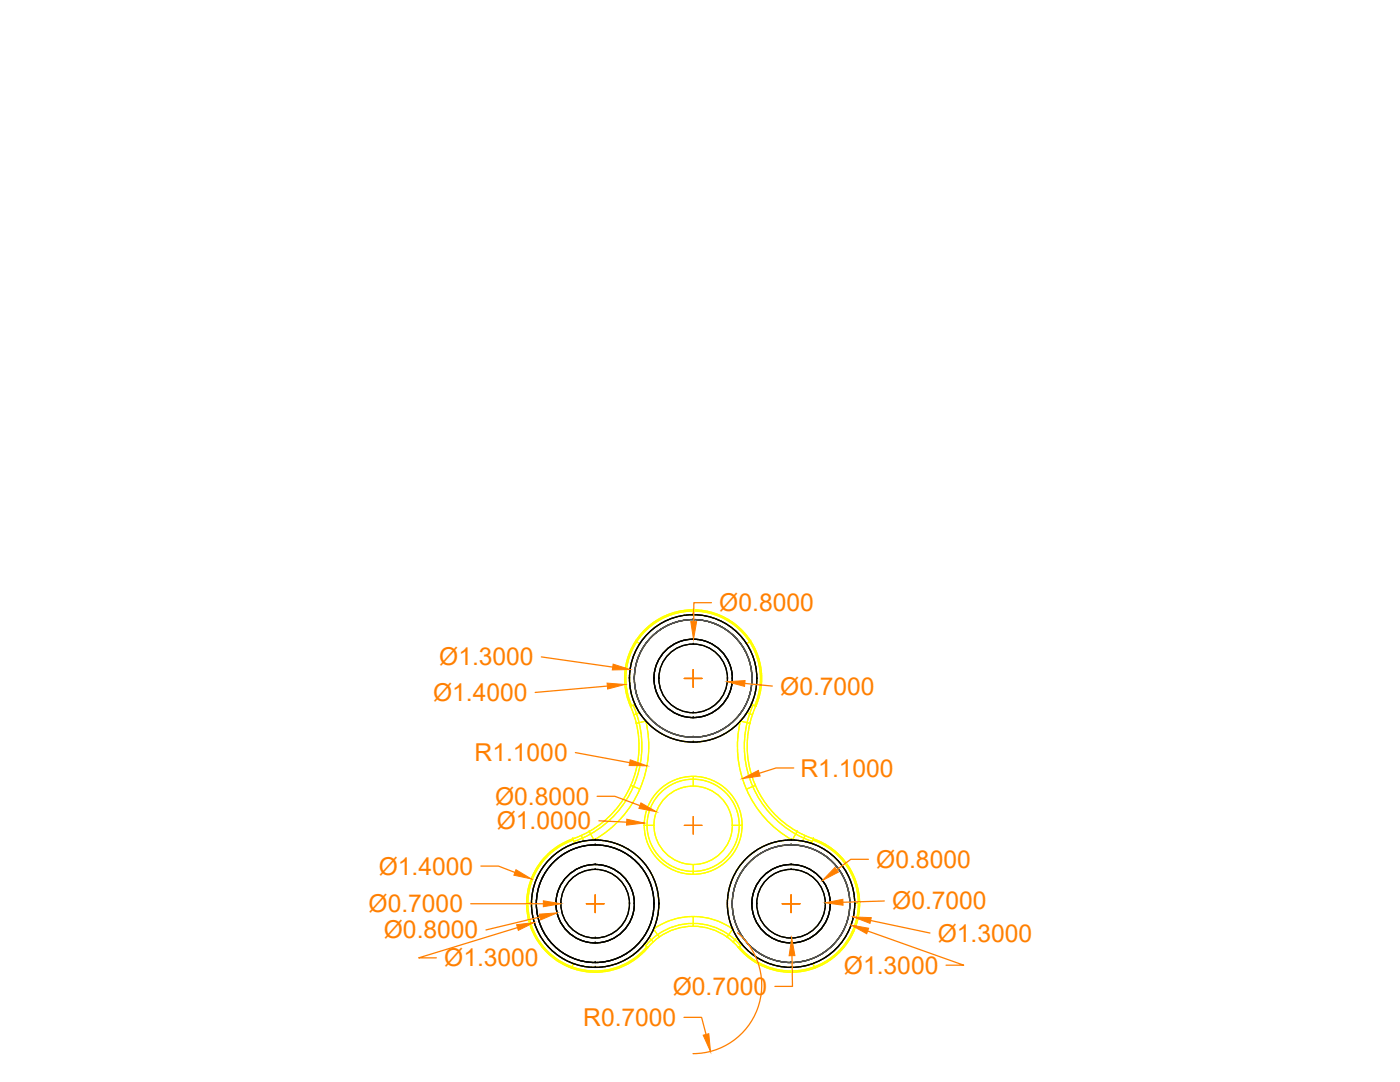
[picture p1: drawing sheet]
<svg xmlns="http://www.w3.org/2000/svg" width="279mm" height="216mm" viewBox="0 0 279 216" stroke-linecap="round" stroke-linejoin="round" font-family="sans-serif">
<!-- layer: 0 -->
<g fill="none" stroke="#ff0" stroke-width=".25">
<path d="M125.6 135.4h.1M126.9 127.9l.8 .6M126.9 127.9h.1M138.3 121.7v1M138.3 122.7h.1M138.3 121.7h.1M149.8 127.9l-.8 .6M149.8 127.9h.1M151 135.4h.1M125.8 140.9a19.5 19.5 0 0 1-11.5 26.5M125.8 140.9h.1M125.9 156.7l1.8 .8z"/>
<path d="M126.4 140.7a20.1 20.1 0 0 1-11.9 27.2M126.7 140.6l-.9 .3M126.7 140.6a13 13 0 0 0 2.2 3.3M126.7 140.6h.1a12.4 12.4 0 0 0 2.1 3.3M126.7 140.6h.1M126.7 140.5a12.7 12.7 0 0 1 11.6-17.8 12.7 12.7 0 0 1 11.6 17.8M127 144.3h.1M127.6 142.2l-1.1 .4M128.9 143.9l-1.9 .4M128.9 143.9h.1M128.9 143.9a12.7 12.7 0 0 0 18.9 0 21.5 21.5 0 0 0 10.3 23.7 12.7 12.7 0 0 0-11.9 17.8 13.7 13.7 0 0 0-15.8 0 12.7 12.7 0 0 0-11.8-17.8 21.5 21.5 0 0 0 10.3-23.7zM138.3 148.1h.1"/>
<path d="M138.3 154.9v2M147.8 143.9l1.9 .4M147.8 143.9h.1M149 142.2l1.2 .4M149.7 144.3h.1M149.9 140.6l.9 .3M149.9 140.6l-1 1.8-1.1 1.5M149.9 140.6a13 13 0 0 1-2.1 3.3M149.9 140.6h.1M150.3 140.7a20.1 20.1 0 0 0 11.8 27.2M150.6 140.8a13.4 13.4 0 0 0-12.3-18.9 13.4 13.4 0 0 0-12.2 18.9M150.7 156.7l-1.7 .8"/>
<path d="M150.7 156.7h.1M150.8 140.9a19.5 19.5 0 0 0 11.5 26.5 13.7 13.7 0 0 1 6.8 20.7 13.7 13.7 0 0 1-21.8 1M150.8 140.9a13.7 13.7 0 0 0-12.5-19.2 13.7 13.7 0 0 0-12.5 19.2M150.8 140.9h.1M114.3 167.4a13.7 13.7 0 0 0-6.4 21.2 13.7 13.7 0 0 0 22.1-.3 11.7 11.7 0 0 1 17.4 .8M114.3 167.4l.4 .9M114.3 167.4h.1M114.4 167.6a13.4 13.4 0 0 0-6.7 20.4 13.4 13.4 0 0 0 21.4 .9M114.6 168.3a12.7 12.7 0 0 0-6.3 19.2 12.7 12.7 0 0 0 20.3 .9M114.7 168.3h.1M116 166.7l.5 1.1M117.6 165.9l1 1.7"/>
<path d="M117.6 165.9h.1M118.6 167.6l-1.8 .2-2.1 .5M118.6 167.6l-1.6 .2-2.3 .5M118.6 167.6h.1M118.8 167.6h.1M128.6 164.7h1.9M138.3 172.5v2M146.2 164.7h1.9M146.2 164.7h.1M148.1 164.7h.1M157.9 167.6h.1M158.1 167.6a12.4 12.4 0 0 1 3.9 .7"/>
<path d="M158.1 167.6l2 .2 1.9 .5M158.1 167.6h.1M159.1 165.9l-1 1.7M159.1 165.9h.1M160.7 166.7l-.5 1.1M162 168.3a12.7 12.7 0 0 1 6.3 19.2 12.7 12.7 0 0 1-20.2 .9M162 168.3h.1M162.2 167.6a13.4 13.4 0 0 1 6.7 20.4 13.4 13.4 0 0 1-21.4 .9M162.3 167.4l-.3 .9M162.3 167.4h.1M105.1 180.2h1M105.1 180.2h.1"/>
<path d="M106.1 180.3h.1M114.1 193.2h.1M114.4 192.3l-.3 .9M118.8 193h.1M128.6 188.5l.7 .6M128.6 188.5h.1M128.9 188.7a12.3 12.3 0 0 1 18.9 0M129.3 189.1h.1M129.6 187.1l.8 .9M130.5 185.4l1.1 1.6M130.5 185.4l-1 1.9-.9 1.2M130.5 185.4l-.9 1.6-1 1.5"/>
<path d="M130.5 185.4h.1M131.5 180.3h.1M131.6 187h.1M138.3 182.9v1.9M138.3 184.8h.1M145.1 187h.1M145.2 180.3h.1M146.2 185.4l-1.1 1.6M146.2 185.4l1.1 2 .8 1.1M146.2 185.4l.9 1.7 1 1.4M146.2 185.4h.1M147.1 187.1l-.8 .9"/>
<path d="M147.4 189.1h.1M148.1 188.5l-.7 .6M148.1 188.5h.1M157.9 193h.1M162.3 192.3l.3 .9M162.6 193.2h.1M170.6 180.3h.1M171.6 180.2h-1M171.6 180.2h.1"/>
<circle cx="138.3" cy="164.7" r="7.8"/>
<circle cx="138.3" cy="164.7" r="9.8"/>
<circle cx="138.3" cy="164.7" r="9.2"/>
</g>
<g fill="none" stroke="#000" stroke-width=".25">
<path d="M125.6 135.4h.1M126.6 135.4h.1M130.5 135.4h.1M131.5 135.4h.1M138.3 122.7h.1M138.3 123.6h.1M138.3 127.6h.1M138.3 128.5h.1M145.2 135.4h.1M146.2 135.4h.1M150.1 135.4h.1M151 135.4h.1"/>
<path d="M138.3 148.1h.1M138.3 147.1h.1M138.3 143.2h.1M138.3 142.2h.1M118.8 167.6h.1M118.8 168.6h.1M118.8 172.5h.1M118.8 173.5h.1M157.9 167.6h.1M157.9 168.6h.1M157.9 172.5h.1M157.9 173.5h.1"/>
<path d="M106.1 180.3h.1M107.1 180.3h.1M111 180.3h.1M112 180.3h.1M118.8 193h.1M118.8 192.1h.1M118.8 188.2h.1M118.8 187.2h.1M125.6 180.3h.1M126.6 180.3h.1M130.5 180.3h.1M131.5 180.3h.1"/>
<path d="M145.2 180.3h.1M146.2 180.3h.1M150.1 180.3h.1M151 180.3h.1M157.9 193h.1M157.9 192.1h.1M157.9 188.2h.1M157.9 187.2h.1M164.7 180.3h.1M165.7 180.3h.1M169.6 180.3h.1M170.6 180.3h.1"/>
<circle cx="138.3" cy="135.4" r="11.7"/>
<circle cx="138.3" cy="135.4" r="12.7"/>
<circle cx="138.3" cy="135.4" r="7.8"/>
<circle cx="138.3" cy="135.4" r="6.8"/>
<circle cx="118.8" cy="180.3" r="11.7"/>
<circle cx="118.8" cy="180.3" r="12.7"/>
<circle cx="118.8" cy="180.3" r="7.8"/>
<circle cx="118.8" cy="180.3" r="6.8"/>
<circle cx="157.9" cy="180.3" r="11.7"/>
<circle cx="157.9" cy="180.3" r="12.7"/>
<circle cx="157.9" cy="180.3" r="7.8"/>
<circle cx="157.9" cy="180.3" r="6.8"/>
</g>
<g fill="none" stroke="#545454" stroke-width=".25">
<path d="M126.6 135.4h.1M130.5 135.4h.1M138.3 123.6h.1M138.3 127.6h.1M146.2 135.4h.1M150.1 135.4h.1M138.3 147.1h.1M138.3 143.2h.1M118.8 168.6h.1M118.8 172.5h.1M157.9 168.6h.1M157.9 172.5h.1"/>
<path d="M107.1 180.3h.1M111 180.3h.1M118.8 192.1h.1M118.8 188.2h.1M126.6 180.3h.1M130.5 180.3h.1M146.2 180.3h.1M150.1 180.3h.1M157.9 192.1h.1M157.9 188.2h.1M165.7 180.3h.1M169.6 180.3h.1"/>
<circle cx="138.3" cy="135.4" r="11.7"/>
<circle cx="138.3" cy="135.4" r="7.8"/>
<circle cx="118.8" cy="180.3" r="11.7"/>
<circle cx="118.8" cy="180.3" r="7.8"/>
<circle cx="157.9" cy="180.3" r="11.7"/>
<circle cx="157.9" cy="180.3" r="7.8"/>
</g>
<!-- layer: dim -->
<g fill="none" stroke="#ff7f00" stroke-width=".25">
<path d="M108 131.1l14.3 2M121.2 136.9l-14.4 1.3M136.6 135.4h3.5M138.3 133.6v3.5M142 120.3h-3.5v3.8M148.7 136.4l5.4 .5M114.8 150.2l10.9 2M119.2 158.9h3.5l5 1.9M158.4 153.2h-3.5l-3.4 1.1M96 172.8h3.5l3.3 1.3M118.8 178.6v3.5M119.5 163.8l5.6 .3"/>
<path d="M136.6 164.7h3.5M138.3 162.9v3.5M157.9 178.6v3.5M173.3 171.5h-3.5l-2.8 2.1M176.5 179.8l-8.3 .2M93.9 180.3h14.5M103.3 185.1l-19.7 6h3.5M107.8 183l-10.8 2.6M117 180.3h3.5M147.2 186.1a13.7 13.7 0 0 1 4 15.2 13.7 13.7 0 0 1-12.9 8.9M156.1 180.3h3.5M158.1 190.7l.1 6.1h-3.6"/>
<path d="M173.2 185.8l19.1 6.8h-3.5M173.8 183.7l11.8 2.5M136.5 203h3.5l.9 3.4"/>
</g>
<g fill="#ff7f00" stroke="#ff7f00" stroke-width=".2">
<path d="M137.9 124l1.1 .1-.6 3.5z"/>
<path d="M145.1 136l3.6-.2-.1 1.2z"/>
<path d="M122.4 132.5l3.4 1.1-3.6 .1z"/>
<path d="M121.2 136.3l3.5 .3-3.4 .9z"/>
<path d="M108.4 179.7l3.6 .6-3.6 .6z"/>
<path d="M107.6 182.4l3.6-.2-3.3 1.4z"/>
<path d="M103 173.5l3 1.9-3.4-.8z"/>
<path d="M103.1 184.5l3.5-.4-3.2 1.5z"/>
<path d="M127.9 160.2l3.1 1.8-3.5-.7z"/>
<path d="M125.1 163.5l3.5 .7-3.6 .4z"/>
<path d="M166.6 173.1l.7 .9-3.2 1.7z"/>
<path d="M158 187.2l.6 3.5h-1.1z"/>
<path d="M140.3 206.6l1.2-.3 .3 3.5z"/>
<path d="M148.2 155.4l3.1-1.7 .4 1.1z"/>
<path d="M125.8 151.6l3.3 1.2h-3.5z"/>
<path d="M164.7 180.1l3.5-.7 .1 1.2z"/>
<path d="M170.3 183l3.6 .1-.3 1.1z"/>
<path d="M169.9 184.6l3.5 .6-.4 1.1z"/>
</g>
<g font-size="4.9" fill="#ff7f00">
<text x="143.6" y="122">Ø0.8000</text>
<text x="87.7" y="132.8">Ø1.3000</text>
<text x="86.4" y="139.9">Ø1.4000</text>
<text x="155.7" y="138.6">Ø0.7000</text>
<text x="94.7" y="151.9">R1.1000</text>
<text x="159.8" y="155">R1.1000</text>
<text x="98.8" y="160.6">Ø0.8000</text>
<text x="99.1" y="165.5">Ø1.0000</text>
<text x="174.9" y="173.2">Ø0.8000</text>
<text x="75.6" y="174.5">Ø1.4000</text>
<text x="73.6" y="182">Ø0.7000</text>
<text x="178.1" y="181.5">Ø0.7000</text>
<text x="76.6" y="187.3">Ø0.8000</text>
<text x="187.2" y="187.9">Ø1.3000</text>
<text x="88.6" y="192.8">Ø1.3000</text>
<text x="168.4" y="194.3">Ø1.3000</text>
<text x="134.3" y="198.5">Ø0.7000</text>
<text x="116.4" y="204.7">R0.7000</text>
</g>
</svg>
